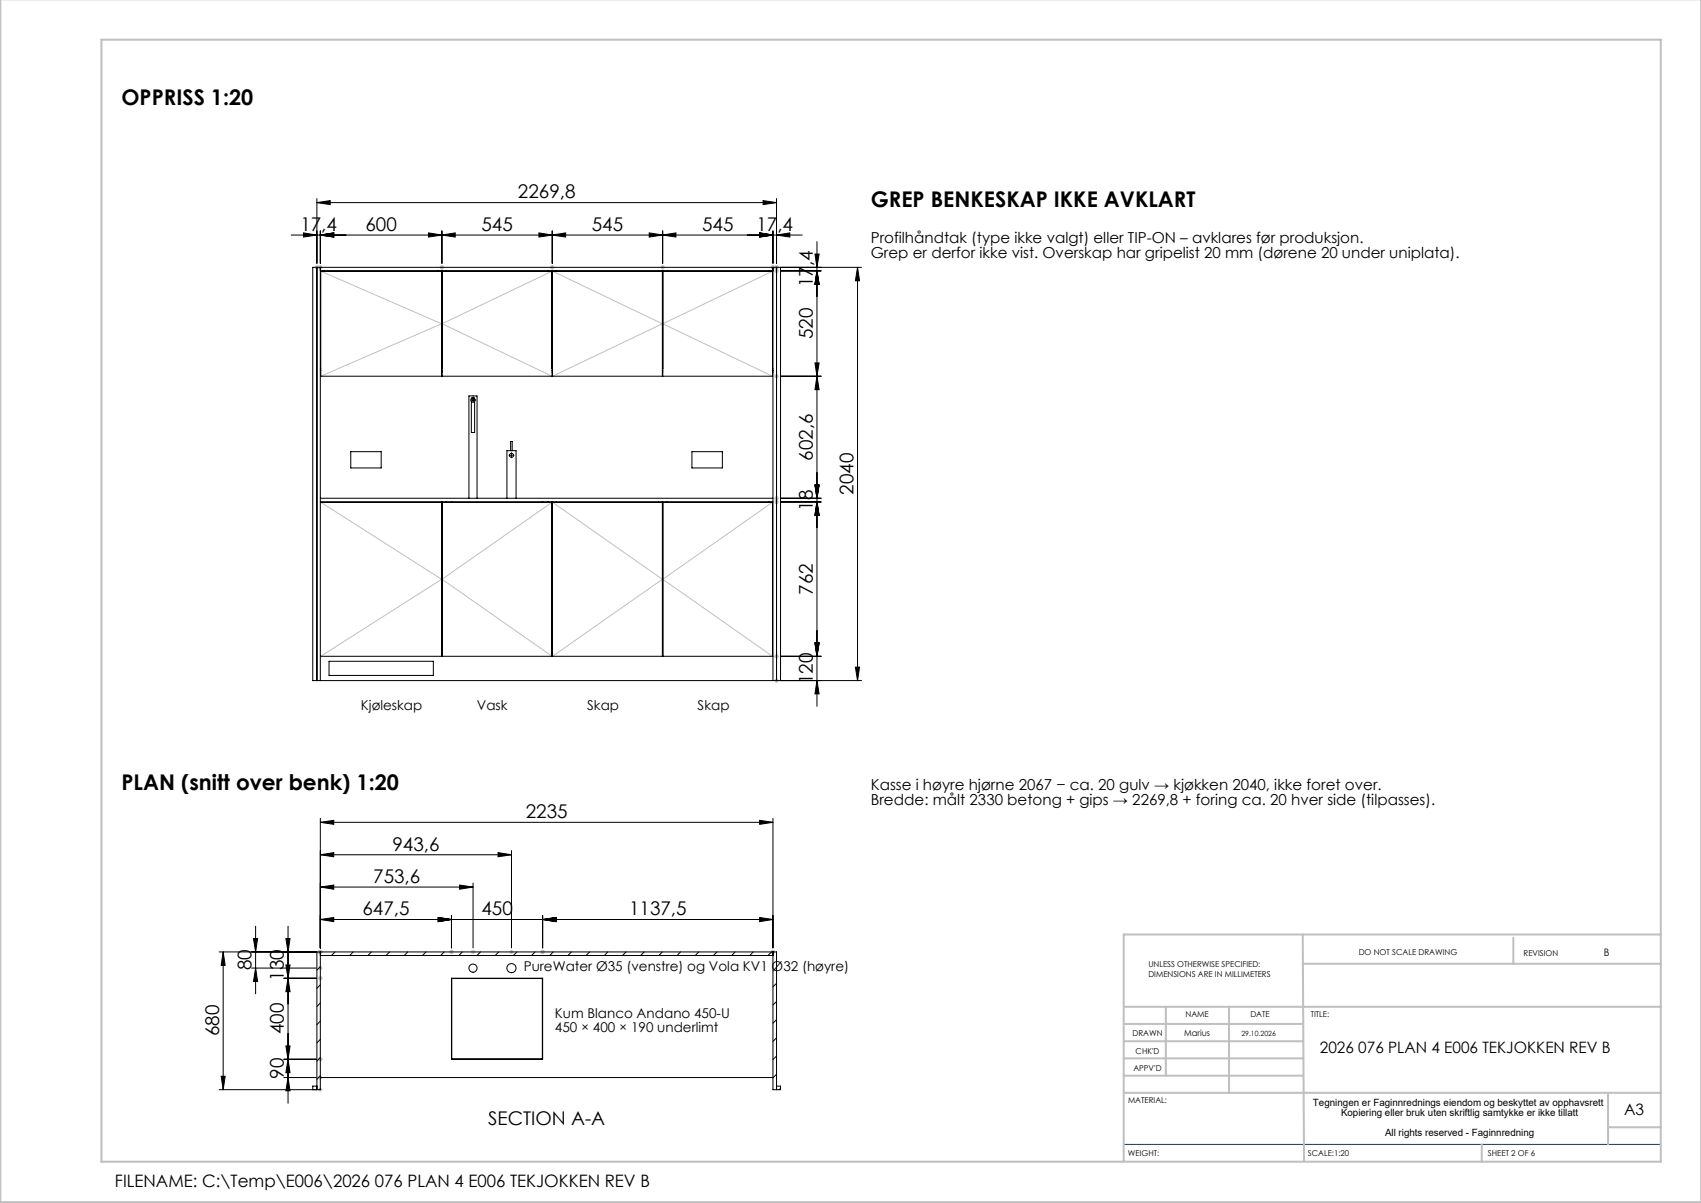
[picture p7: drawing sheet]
<svg xmlns="http://www.w3.org/2000/svg" width="420mm" height="297mm" viewBox="0 0 420 297" stroke-linecap="round" stroke-linejoin="round" font-family="sans-serif">
<g fill="none" stroke="#000" stroke-width=".25">
<path d="M71.9 58h126.2M74.9 57.5l3.3 .5-3.3 .5zM78.2 50l3.3-.5v1zM78.2 49v16M78.2 50h113.5M79.1 58l3.3-.5v1zM79.1 57v8M105.8 57.5l3.3 .5-3.3 .5zM109.1 58l3.3-.5v1zM109.1 57v8M133.1 57.5l3.2 .5-3.2 .5zM136.3 58l3.4-.5v1z"/>
<path d="M136.3 57v8M160.3 57.5l3.3 .5-3.3 .5zM163.6 58l3.3-.5v1zM163.6 57v8M187.6 57.5l3.3 .5-3.3 .5zM188.4 49.5l3.3 .5-3.3 .5zM190.9 57v8M191.7 58l3.3-.5v1zM191.7 49v16M201.7 59.7v114.7M78.2 66v102M79.1 66v102"/>
<path d="M79.1 66.9h111.8M79.2 67h29.8v25.9h-29.8zM80.1 66.9v.1M108.1 66.9v.1M109.1 66.9v26h27.2v-25.9h-27.2M110.1 66.9v.1M135.3 66.9v.1M136.3 66.9v24.1M136.4 67h27.1v25.9h-27.1zM137.4 66.9v.1M162.6 66.9v.1M163.6 66.9l.1 26h27v-25.9h-27"/>
<path d="M164.6 66.9v.1M189.8 66.9v.1M190.9 66v102M191.7 66v102M192.7 66.9h10M192.7 66v102M201.2 62.7h1l-.5 3.3zM201.7 66.9l.5 3.3h-1zM211.7 66l.5 3.3h-1zM211.7 66v102M212.7 66h-135.5v102h135.5M79.1 91.5h.1"/>
<path d="M79.1 91.9h.1M79.1 91h.1M109 91.5h.1M109 91.9h.1M109 91h.1M116.4 99.1v7.7h.8v-7.7M116.4 98.5v-.2h.8v.2M116.7 98.8h.2M116.8 98.6v.3M136.3 91.5h.1M136.3 91.9h.1M136.3 91h.1"/>
<path d="M163.5 91.5h.2M163.5 91.9h.2M163.5 91h.2M190.7 91.5h.2M190.7 91.9h.2M190.7 91h.2M192.7 92.9h10M201.2 89.6h1l-.5 3.3zM201.7 92.9l.5 3.3h-1zM86.6 111.5h7.5v4h-7.5zM126.1 111.3v-2.3h.4v2.3M126.2 112.4h.2"/>
<path d="M126.3 112.3v.2M170.9 111.5h7.5v4h-7.5zM201.2 119.7h1l-.5 3.3zM79.1 123.9h111.8M79.1 123h111.8M79.1 124h29.9v38M109.1 123.9v38.1M109.1 124h27.2v38M110.1 123.9v.1M111.5 123.9v.1M115.8 123v-25.2h2v25.2M125.2 123v-11.7h2.2v11.7"/>
<path d="M133.9 123.9v.1M134 123.9v.1M135.3 123.9v.1M136.3 123.9v38.1M137.4 123.9v.1M162.6 123.9v.1M163.6 123.9v38.1M163.7 124h27v38M164.6 123.9v.1M189.8 123.9v.1M192.7 123.9h10M192.7 123h10"/>
<path d="M201.7 123.9l.5 3.3h-1zM201.2 158.7h1l-.5 3.3zM79.1 162h111.8M81.2 163.3h25.8v3.5h-25.8zM136.4 162v-38h27.1v38M192.7 162h10M201.7 168l.5 3.3h-1zM211.2 164.7h1l-.5 3.3zM79.1 219l3.3-.5v1zM79.1 211l3.3-.5v1zM79.1 203l3.3-.5v1zM79.1 202v32"/>
<path d="M79.1 219h37.7M79.1 211h47.2M79.1 203h111.8M113.5 218.5l3.3 .5-3.3 .5zM116.8 218v16M123 210.5l3.3 .5-3.3 .5zM126.3 210v24M187.6 202.5l3.3 .5-3.3 .5zM190.9 202v32M54.1 235h24M55.1 235v34M55.1 235l.5 3.3h-1z"/>
<path d="M62.1 239h16M62.6 231.7h1l-.5 3.3zM63.1 228.7v16.7M63.1 239l.5 3.3h-1zM70.6 231.7h1l-.5 3.3zM70.6 238.2h1l-.5 3.3zM71.1 228.7v43.7M79.1 227l3.3-.5v1zM79.1 227h111.8M79.1 235v34h-25M79.1 235.9h111.8M79.1 238.7l-.9 .8"/>
<path d="M82.7 235l-.9 .9M87.2 235l-.8 .9M91.7 235l-.9 .9M96.2 235l-.9 .9M100.7 235l-.9 .9M105.2 235l-.9 .9M108.2 226.5l3.3 .5-3.3 .5zM109.7 235l-.9 .9M111.5 226v8M114.2 235l-.9 .9M118.6 235l-.8 .9M123.2 235l-.9 .9"/>
<path d="M127.6 235l-.8 .9M132.1 235l-.9 .9M134 227l3.3-.5v1zM134 226v8M136.6 235l-.9 .9M141.1 235l-.9 .9M145.6 235l-.9 .9M150.1 235l-.9 .9M154.6 235l-.9 .9M159.1 235l-.9 .9M163.5 235l-.8 .9M168 235l-.8 .9"/>
<path d="M172.5 235l-.8 .9M177 235l-.9 .9M181.5 235l-.8 .9M186 235l-.9 .9M187.6 226.5l3.3 .5-3.3 .5zM190.5 235l-.9 .9M190.9 235v34h1.8v-.9h-1M70.1 241.5h8M70.6 258.2h1l-.5 3.3zM71.1 241.5l.5 3.3h-1zM79.1 243.1l-.9 .9M79.1 247.6l-.9 .9"/>
<path d="M79.1 252.1l-.9 .9M79.1 256.6l-.9 .9M111.5 241.5h22.5v20h-22.5zM111.5 241.6h22.5M111.5 241.5v20M133.9 241.5v20M191.7 242.8l-.8 .8M191.7 247.3l-.8 .8M191.7 251.7l-.8 .9M191.7 256.2l-.8 .9M54.6 265.7h1l-.5 3.3zM70.1 261.5h8"/>
<path d="M70.1 266h8M71.1 261.5l.5 3.3h-1zM71.1 266l.5 3.3h-1zM78.2 269v-34h113.5v34M78.2 268.1h-1v.9M79.1 266h111.8M79.1 261.1l-.9 .9M79.1 265.6l-.9 .8M111.5 261.4h22.5M191.7 260.7l-.8 .9M191.7 265.2l-.8 .9M192.7 268.7l-.3 .3"/>
<circle cx="116.8" cy="98.8" r=".5"/>
<circle cx="126.3" cy="112.4" r=".5"/>
<circle cx="116.8" cy="239" r="1"/>
<circle cx="126.3" cy="239" r="1.13"/>
</g>
<g fill="none" stroke="#c0c0c0" stroke-width=".25">
<path d="M77.8 66h1.8M77.9 65.6l.7 .8M78.2 65.5v1M78.6 65.6l-.7 .8M78.7 65.6l.7 .8M79.1 65.5v1M79.2 67l29.8 12.9-29.8 13M79.4 65.6l-.7 .8M108.6 66h1M108.8 65.6l.7 .8M109.1 65.5v1M109.5 65.6l-.7 .8"/>
<path d="M135.9 66h.9M136 65.6l.7 .8M136.3 67l-27.2 12.9 27.2 13M136.3 65.5v1M136.4 67l27.1 12.9-27.1 13M136.7 65.6l-.7 .8M163.1 66h1M163.3 65.6l.7 .8M163.6 65.5v1M164 65.6l-.7 .8M190.4 66h1.8M190.5 65.6l.7 .8"/>
<path d="M190.7 67l-27 12.9 27 13M190.9 65.5v1M191.2 65.6l-.7 .8M191.2 66.9h1M191.4 66.5l.7 .7M191.4 65.6l.7 .8M191.7 65.5v1.9M192.1 65.6l-.7 .8M192.1 66.5l-.7 .7M191.2 92.9h1M191.4 92.5l.7 .7M191.7 92.4v1"/>
<path d="M192.1 92.5l-.7 .7M79.2 124l29.8 19-29.8 19M136.3 124l-27.2 19 27.2 19M136.4 124l27.1 19-27.1 19M190.7 124l-27 19 27 19M191.2 123.9h1M191.2 123h1M191.4 123.6l.7 .7M191.4 122.7l.7 .7M191.7 122.5v1.9M192.1 123.6l-.7 .7M192.1 122.7l-.7 .7"/>
<path d="M191.2 168h1M191.2 162h1M191.4 167.7l.7 .7M191.4 161.7l.7 .7M191.7 161.5v1M191.7 167.5v1M192.1 167.7l-.7 .7M192.1 161.7l-.7 .7M78.6 235h1M78.6 239h1M78.7 234.7l.7 .7M78.7 238.7l.7 .7"/>
<path d="M79.1 234.5v1M79.1 238.5v1M79.4 234.7l-.7 .7M79.4 238.7l-.7 .7M111 235h1M111.1 234.7l.7 .7M111.5 234.5v1M111.8 234.7l-.7 .7M116.3 235h1M116.4 234.7l.8 .7M116.8 234.5v1M117.2 234.7l-.8 .7"/>
<path d="M125.8 235h1M125.9 234.7l.7 .7M126.3 234.5v1M126.6 234.7l-.7 .7M133.5 235h1M133.6 234.7l.7 .7M134 234.5v1M134.3 234.7l-.7 .7M190.4 235h.9M190.5 234.7l.7 .7M190.9 234.5v1M191.2 234.7l-.7 .7"/>
<path d="M78.6 241.5h1M78.7 241.2l.7 .7M79.1 241v1M79.4 241.2l-.7 .7M78.6 261.5h1M78.6 266h1M78.6 269h1M78.7 261.2l.7 .7M78.7 265.7l.7 .7M78.7 268.7l.7 .7M79.1 261v1M79.1 265.5v1"/>
<path d="M79.1 268.5v1M79.4 261.2l-.7 .7M79.4 265.7l-.7 .7M79.4 268.7l-.7 .7"/>
</g>
<path d="M116.6 98.8h-.4M116.8 98.5v-.4M116.8 99v.4M117.1 98.8h.3M126.1 112.4h-.4M126.3 112.2v-.4M126.3 112.7v.3M126.6 112.4h.3" fill="none" stroke="#000" stroke-width=".25" stroke-dasharray="15.2 1.3 1.3 1.3"/>
<path d="M277.5 282.5h132.6" fill="none" stroke="#004080" stroke-width=".25"/>
<g fill="none" stroke="#c0c0c0" stroke-width=".5">
<path d="M.1 -.1v296.9h419.9M25 9.8h385.1v277h-385.1zM321.7 230.7l.3 55.8M321.7 237.9h88.4M373.7 231.6v6.3M410.1 230.7h-132.6v56M277.5 248.6h132.6M277.5 257.1h44.2M277.5 252.8h44.2M287.9 248.6v17M303.5 248.6v21.2M277.5 265.6h44.2"/>
<path d="M277.5 261.3h44.2M277.5 269.8h132.6M397.1 269.8v12.7M397.1 278.3h13M365.9 282.5v4.3"/>
</g>
<g fill="#000">
<path d="M74.9 57.5l3.3 .5-3.3 .5zM79.1 58l3.3-.5v1zM79.1 58l3.3-.5v1zM105.8 57.5l3.3 .5-3.3 .5zM109.1 58l3.3-.5v1zM133.1 57.5l3.2 .5-3.2 .5zM136.3 58l3.4-.5v1zM160.3 57.5l3.3 .5-3.3 .5zM163.6 58l3.3-.5v1zM187.6 57.5l3.3 .5-3.3 .5zM187.6 57.5l3.3 .5-3.3 .5zM191.7 58l3.3-.5v1zM78.2 50l3.3-.5v1zM188.4 49.5l3.3 .5-3.3 .5zM79.1 227l3.3-.5v1zM108.2 226.5l3.3 .5-3.3 .5zM108.2 226.5l3.3 .5-3.3 .5zM134 227l3.3-.5v1zM134 227l3.3-.5v1zM187.6 226.5l3.3 .5-3.3 .5zM79.1 219l3.3-.5v1zM113.5 218.5l3.3 .5-3.3 .5zM79.1 211l3.3-.5v1zM123 210.5l3.3 .5-3.3 .5zM79.1 203l3.3-.5v1zM187.6 202.5l3.3 .5-3.3 .5z"/>
<path d="M201.7 168l.5 3.3h-1zM201.2 158.7h1l-.5 3.3zM201.2 158.7h1l-.5 3.3zM201.7 123.9l.5 3.3h-1zM201.7 123.9l.5 3.3h-1zM201.2 119.7h1l-.5 3.3zM201.2 119.7h1l-.5 3.3zM201.7 92.9l.5 3.3h-1zM201.2 89.6h1l-.5 3.3zM201.7 66.9l.5 3.3h-1zM201.7 66.9l.5 3.3h-1zM201.2 62.7h1l-.5 3.3zM211.2 164.7h1l-.5 3.3zM211.7 66l.5 3.3h-1z"/>
<path d="M70.6 231.7h1l-.5 3.3zM71.1 241.5l.5 3.3h-1zM70.6 238.2h1l-.5 3.3zM71.1 261.5l.5 3.3h-1zM70.6 258.2h1l-.5 3.3zM71.1 266l.5 3.3h-1zM62.6 231.7h1l-.5 3.3zM63.1 239l.5 3.3h-1zM55.1 235l.5 3.3h-1zM54.6 265.7h1l-.5 3.3z"/>
</g>
<g font-size="5.3">
<text x="30" y="26">OPPRISS 1:20</text>
<text x="215" y="51">GREP BENKESKAP IKKE AVKLART</text>
<text x="30" y="195">PLAN (snitt over benk) 1:20</text>
</g>
<g font-size="4.7">
<text x="127.9" y="49">2269,8</text>
<text x="74.2" y="57">17,4</text>
<text x="90.2" y="57">600</text>
<text x="118.9" y="57">545</text>
<text x="146.1" y="57">545</text>
<text x="173.4" y="57">545</text>
<text x="186.8" y="57">17,4</text>
<text x="200.7" y="71" transform="rotate(-90 200.7 71)">17,4</text>
<text x="200.7" y="83.7" transform="rotate(-90 200.7 83.7)">520</text>
<text x="200.7" y="113.8" transform="rotate(-90 200.7 113.8)">602,6</text>
<text x="210.7" y="122.2" transform="rotate(-90 210.7 122.2)">2040</text>
<text x="200.7" y="126" transform="rotate(-90 200.7 126)">18</text>
<text x="200.7" y="146.8" transform="rotate(-90 200.7 146.8)">762</text>
<text x="200.7" y="168.9" transform="rotate(-90 200.7 168.9)">120</text>
<text x="129.8" y="202">2235</text>
<text x="96.9" y="210">943,6</text>
<text x="92.1" y="218">753,6</text>
<text x="89.5" y="226">647,5</text>
<text x="118.9" y="226">450</text>
<text x="155.3" y="226">1137,5</text>
<text x="62.1" y="239.6" transform="rotate(-90 62.1 239.6)">80</text>
<text x="70.1" y="242.1" transform="rotate(-90 70.1 242.1)">130</text>
<text x="54.1" y="255.9" transform="rotate(-90 54.1 255.9)">680</text>
<text x="70.1" y="255.4" transform="rotate(-90 70.1 255.4)">400</text>
<text x="70.1" y="266.3" transform="rotate(-90 70.1 266.3)">90</text>
<text x="120.5" y="277.7">SECTION A-A</text>
</g>
<text font-size="4.2" x="28.4" y="293.1">FILENAME: C:\Temp\E006\2026 076 PLAN 4 E006 TEKJOKKEN REV B</text>
<g font-size="3.9">
<text x="325.9" y="259.9">2026 076 PLAN 4 E006 TEKJOKKEN REV B</text>
<text x="401" y="275.4">A3</text>
</g>
<g font-size="3.7">
<text x="215" y="60">Profilhåndtak (type ikke valgt) eller TIP-ON – avklares før produksjon.</text>
<text x="215" y="63.8">Grep er derfor ikke vist. Overskap har gripelist 20 mm (dørene 20 under uniplata).</text>
<text x="215" y="195">Kasse i høyre hjørne 2067 − ca. 20 gulv → kjøkken 2040, ikke foret over.</text>
<text x="215" y="198.8">Bredde: målt 2330 betong + gips → 2269,8 + foring ca. 20 hver side (tilpasses).</text>
</g>
<g font-size="3.3">
<text x="89.1" y="175.3">Kjøleskap</text>
<text x="117.8" y="175.3">Vask</text>
<text x="145" y="175.3">Skap</text>
<text x="172.3" y="175.3">Skap</text>
<text x="129.3" y="239.8">PureWater Ø35 (venstre) og Vola KV1 Ø32 (høyre)</text>
<text x="137" y="251.3">Kum Blanco Andano 450-U</text>
<text x="137" y="254.8">450 × 400 × 190 underlimt</text>
</g>
<g font-size="2.5">
<text x="396" y="235.9">B</text>
<text x="324.2" y="273">Tegningen er Faginnrednings eiendom og beskyttet av opphavsrett</text>
<text x="331.1" y="275.4">Kopiering eller bruk uten skriftlig samtykke er ikke tillatt</text>
<text x="342" y="280.4">All rights reserved - Faginnredning</text>
</g>
<text font-size="2.1" x="292.4" y="255.9">Marius</text>
<g font-size="2">
<text x="283.6" y="238.6">UNLESS OTHERWISE SPECIFIED:</text>
<text x="335.5" y="235.8">DO NOT SCALE DRAWING</text>
<text x="376.2" y="236">REVISION</text>
<text x="283.6" y="241.1">DIMENSIONS ARE IN MILLIMETERS</text>
<text x="292.7" y="251.1">NAME</text>
<text x="308.7" y="251.1">DATE</text>
<text x="323.7" y="251.1">TITLE:</text>
<text x="279.6" y="255.9">DRAWN</text>
<text x="280.4" y="260.1">CHK'D</text>
<text x="279.9" y="264.4">APPV'D</text>
<text x="278.5" y="272.3">MATERIAL:</text>
<text x="278.5" y="285.3">WEIGHT:</text>
<text x="323" y="285.4">SCALE:1:20</text>
<text x="367.4" y="285.4">SHEET 2 OF 6</text>
</g>
<text font-size="1.8" x="306.5" y="255.9">29.10.2026</text>
</svg>
